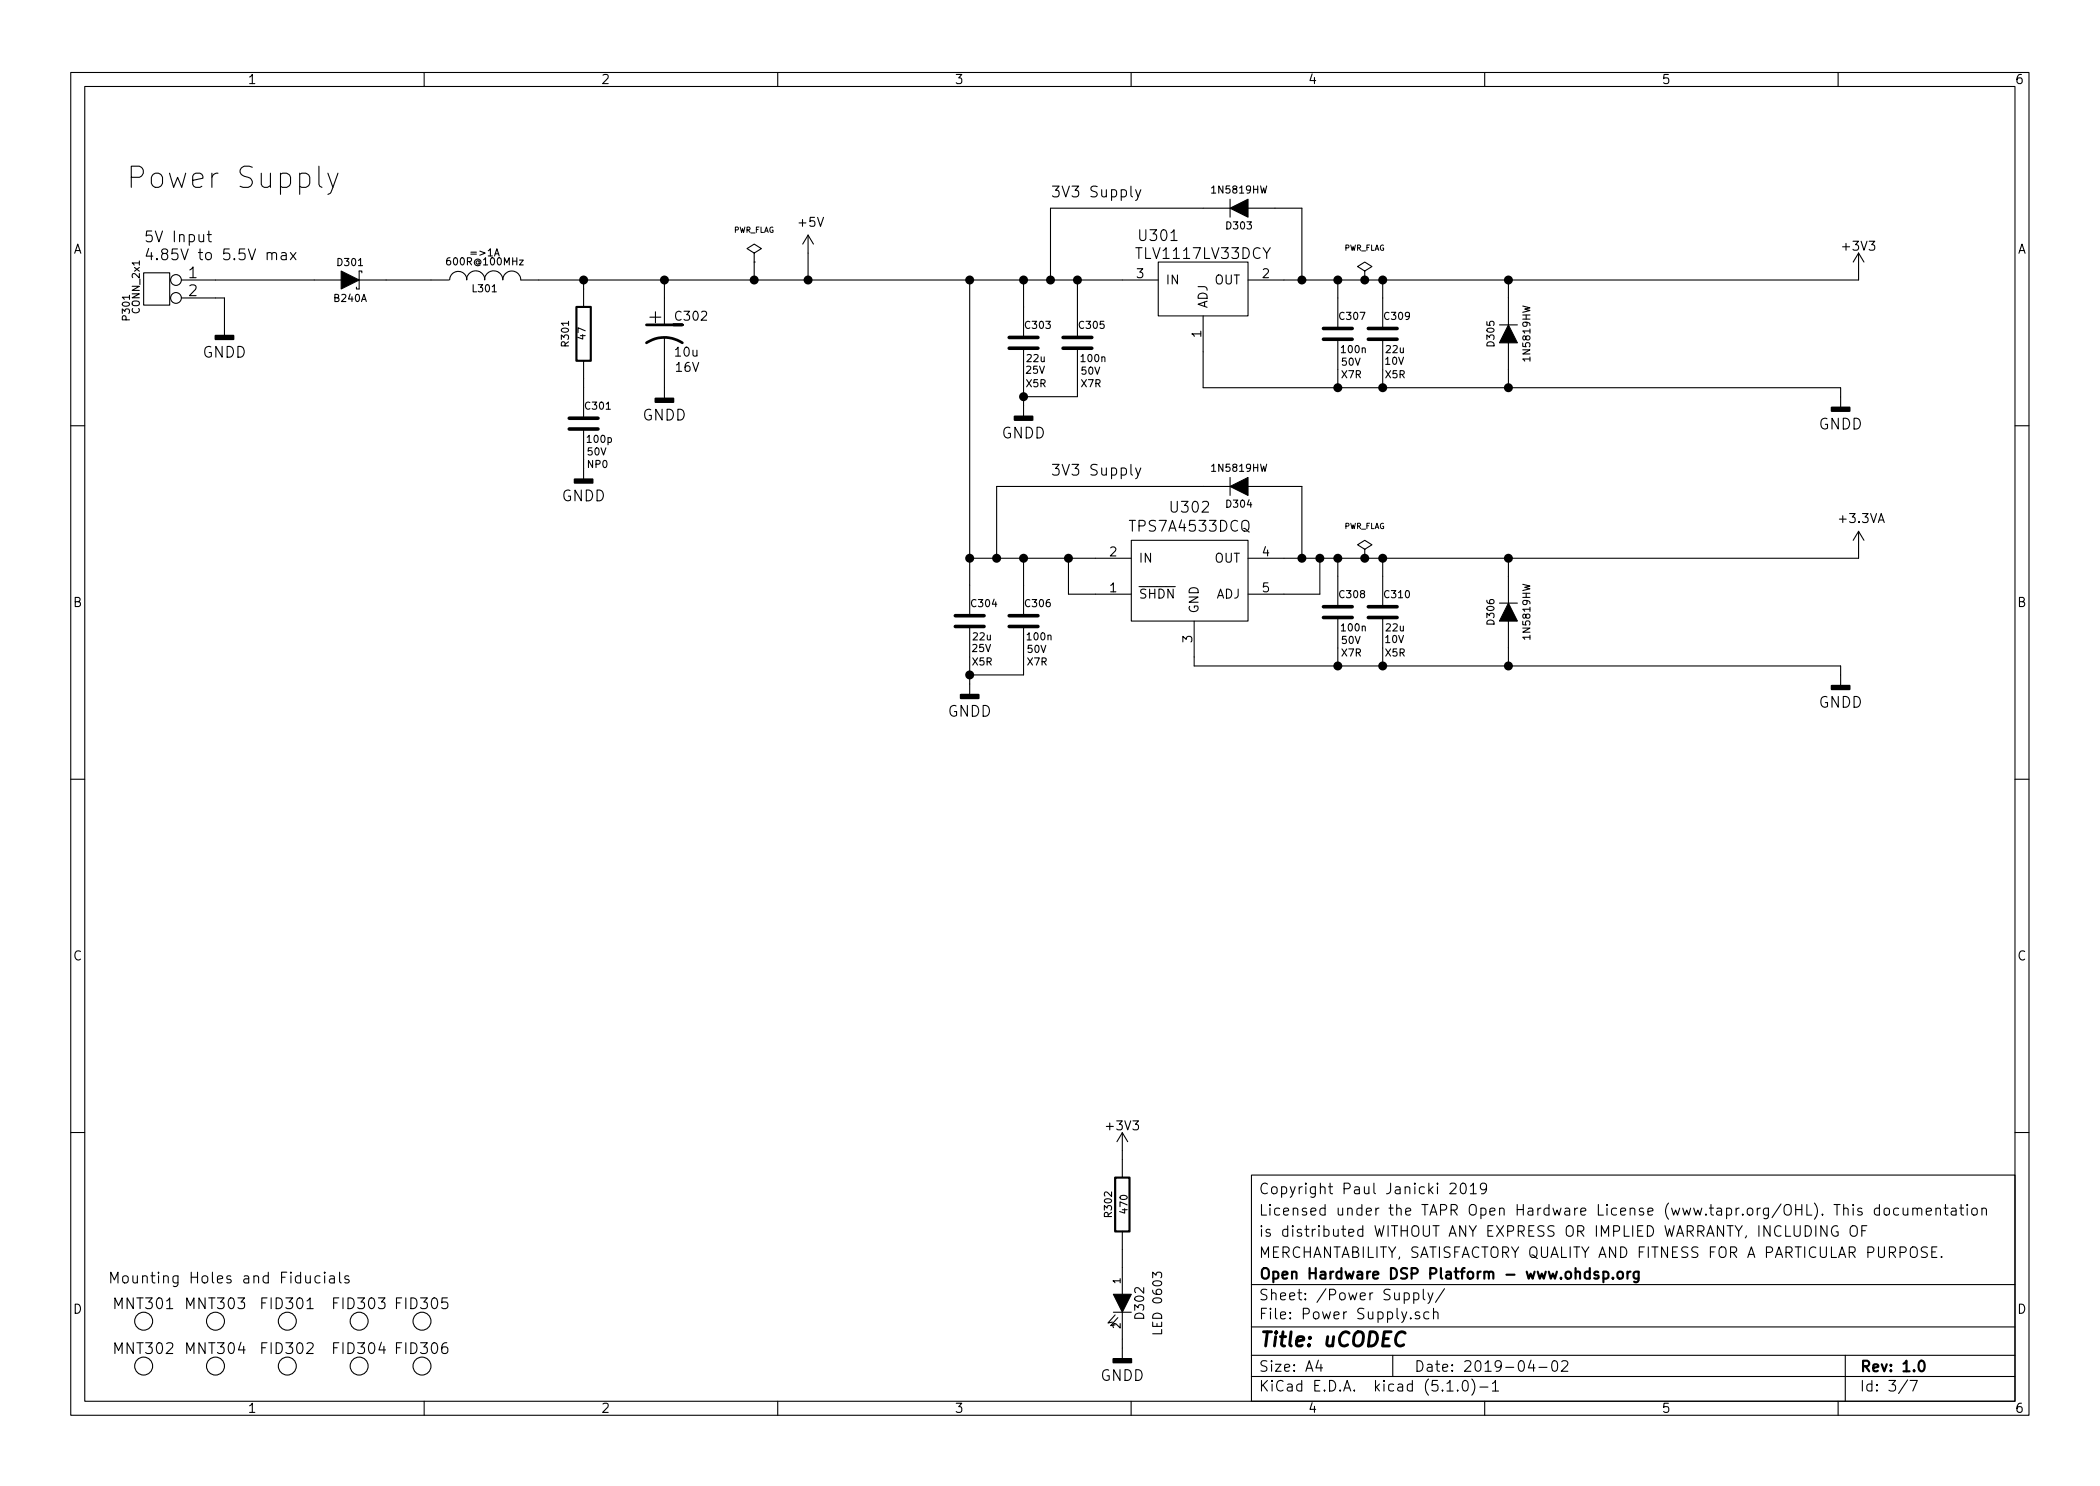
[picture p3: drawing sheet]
EESchema Schematic File Version 4
LIBS:uCODEC-1.0-cache
EELAYER 29 0
EELAYER END
$Descr A4 11693 8268
encoding utf-8
Sheet 3 7
Title "uCODEC"
Date "2019-04-02"
Rev "1.0"
Comp "Open Hardware DSP Platform - www.ohdsp.org"
Comment1 "MERCHANTABILITY, SATISFACTORY QUALITY AND FITNESS FOR A PARTICULAR PURPOSE."
Comment2 "is distributed WITHOUT ANY EXPRESS OR IMPLIED WARRANTY, INCLUDING OF"
Comment3 "Licensed under the TAPR Open Hardware License (www.tapr.org/OHL). This documentation"
Comment4 "Copyright Paul Janicki 2019"
$EndDescr
$Comp
L power:GNDD #PWR0308
U 1 1
P 10250 2200
F 0 "#PWR0308" H 10250 1950 60  0001 C CNN
F 1 "GNDD" H 10250 2050 60  0000 C CNN
F 2 "" H 10250 2200 60  0000 C CNN
F 3 "" H 10250 2200 60  0000 C CNN
	1    10250 2200
	1    0    0    -1  
$EndComp
$Comp
L power:PWR_FLAG #FLG0301
U 1 1
P 7600 1550
F 0 "#FLG0301" H 7600 1645 30  0001 C CNN
F 1 "PWR_FLAG" H 7600 1730 30  0000 C CNN
F 2 "" H 7600 1550 60  0000 C CNN
F 3 "" H 7600 1550 60  0000 C CNN
	1    7600 1550
	1    0    0    -1  
$EndComp
Text Notes 700  1050 0    118  ~ 0
Power Supply
$Comp
L power:GNDD #PWR0301
U 1 1
P 1250 1800
F 0 "#PWR0301" H 1250 1550 60  0001 C CNN
F 1 "GNDD" H 1250 1650 60  0000 C CNN
F 2 "" H 1250 1800 60  0000 C CNN
F 3 "" H 1250 1800 60  0000 C CNN
	1    1250 1800
	1    0    0    -1  
$EndComp
$Comp
L power:GNDD #PWR0303
U 1 1
P 3700 2150
F 0 "#PWR0303" H 3700 1900 60  0001 C CNN
F 1 "GNDD" H 3700 2000 60  0000 C CNN
F 2 "" H 3700 2150 60  0000 C CNN
F 3 "" H 3700 2150 60  0000 C CNN
	1    3700 2150
	1    0    0    -1  
$EndComp
$Comp
L power:GNDD #PWR0302
U 1 1
P 3250 2600
F 0 "#PWR0302" H 3250 2350 60  0001 C CNN
F 1 "GNDD" H 3250 2450 60  0000 C CNN
F 2 "" H 3250 2600 60  0000 C CNN
F 3 "" H 3250 2600 60  0000 C CNN
	1    3250 2600
	1    0    0    -1  
$EndComp
Text Notes 800  1350 0    60   ~ 0
5V Input\n
$Comp
L MyKiCadLibs-Lib:LED D302
U 1 1
P 6250 7250
F 0 "D302" H 6250 7350 50  0000 C CNN
F 1 "LED 0603" H 6250 7450 50  0000 C CNN
F 2 "MyKiCadLibs-Footprints:SMD-0603-LED" H 6250 7250 60  0001 C CNN
F 3 "" H 6250 7250 60  0000 C CNN
F 4 "0603" H 6250 7250 60  0001 C CNN "Size"
F 5 "LED - SMD - Vf 1.8V to 2.2V" H 6250 7250 60  0001 C CNN "Description"
	1    6250 7250
	0    1    1    0   
$EndComp
$Comp
L power:GNDD #PWR0307
U 1 1
P 6250 7500
F 0 "#PWR0307" H 6250 7250 60  0001 C CNN
F 1 "GNDD" H 6250 7350 60  0000 C CNN
F 2 "" H 6250 7500 60  0000 C CNN
F 3 "" H 6250 7500 60  0000 C CNN
	1    6250 7500
	1    0    0    -1  
$EndComp
Text Notes 5850 1100 0    60   ~ 0
3V3 Supply
$Comp
L power:GNDD #PWR0304
U 1 1
P 5700 2250
F 0 "#PWR0304" H 5700 2000 60  0001 C CNN
F 1 "GNDD" H 5700 2100 60  0000 C CNN
F 2 "" H 5700 2250 60  0000 C CNN
F 3 "" H 5700 2250 60  0000 C CNN
	1    5700 2250
	1    0    0    -1  
$EndComp
$Comp
L MyKiCadLibs-Lib:MNT_HOLE MNT301
U 1 1
P 800 7350
F 0 "MNT301" H 800 7450 60  0000 C CNN
F 1 "MNT_HOLE" H 800 7450 60  0001 C CNN
F 2 "MyKiCadLibs-Footprints:MNT_HOLE_3.2mm" H 800 7450 60  0001 C CNN
F 3 "" H 800 7450 60  0000 C CNN
F 4 "Mounting hole" H 800 7350 60  0001 C CNN "Description"
	1    800  7350
	1    0    0    -1  
$EndComp
Text Notes 600  7150 0    60   ~ 0
Mounting Holes and Fiducials
$Comp
L MyKiCadLibs-Lib:IC-REG-1117 U301
U 1 1
P 6250 1550
F 0 "U301" H 6450 1800 60  0000 C CNN
F 1 "TLV1117LV33DCY" H 6700 1700 60  0000 C CNN
F 2 "MyKiCadLibs-Footprints:IC-SOT-223" H 6250 1550 60  0001 C CNN
F 3 "" H 6250 1550 60  0000 C CNN
F 4 "TLV1117LV 1-A, Positive Fixed-Voltage, Low-Dropout Regulator - Fixed 3V3" H 6250 1550 60  0001 C CNN "Description"
	1    6250 1550
	1    0    0    -1  
$EndComp
Wire Wire Line
	6700 1950 6700 2150
Connection ~ 8400 2150
Wire Wire Line
	8400 2150 8400 2050
Connection ~ 8400 1550
Wire Wire Line
	8400 1550 8400 1650
Connection ~ 7250 1550
Wire Wire Line
	7250 1150 7250 1550
Wire Wire Line
	7100 1150 7250 1150
Connection ~ 5850 1550
Wire Wire Line
	5850 1550 5850 1150
Wire Wire Line
	5850 1150 6700 1150
Wire Wire Line
	10250 2150 10250 2200
Wire Wire Line
	6000 1550 6000 1700
Wire Wire Line
	5700 1550 5700 1700
Connection ~ 6000 1550
Connection ~ 5700 1550
Wire Wire Line
	7150 1550 7250 1550
Wire Wire Line
	7450 1550 7600 1550
Wire Wire Line
	5700 2100 5700 2200
Wire Wire Line
	6000 2200 6000 2100
Connection ~ 5700 2200
Wire Wire Line
	5700 2200 6000 2200
Wire Wire Line
	1250 1650 1250 1800
Wire Wire Line
	2150 1550 2400 1550
Wire Wire Line
	10350 1550 10350 1500
Connection ~ 7600 1550
Wire Wire Line
	6250 6400 6250 6450
Wire Wire Line
	6250 7500 6250 7450
Wire Wire Line
	6250 6950 6250 7050
Wire Wire Line
	1250 1650 1200 1650
Wire Wire Line
	3250 2600 3250 2550
Connection ~ 3250 1550
Wire Wire Line
	3250 1550 3250 1600
Connection ~ 3700 1550
Wire Wire Line
	3700 1550 3700 1650
Wire Wire Line
	1200 1550 1750 1550
Connection ~ 7450 2150
Connection ~ 7700 2150
Wire Wire Line
	7450 2150 7450 2050
Wire Wire Line
	7700 2150 7700 2050
Connection ~ 7700 1550
Wire Wire Line
	7700 1550 7700 1650
Connection ~ 7450 1550
Wire Wire Line
	7450 1550 7450 1650
Wire Wire Line
	6700 2150 7450 2150
$Comp
L MyKiCadLibs-Lib:MNT_HOLE FID301
U 1 1
P 1600 7350
F 0 "FID301" H 1600 7450 60  0000 C CNN
F 1 "MNT_HOLE" H 1600 7450 60  0001 C CNN
F 2 "MyKiCadLibs-Footprints:FID-1MM-2MM" H 1600 7450 60  0001 C CNN
F 3 "" H 1600 7450 60  0000 C CNN
F 4 "Fiducial" H 1600 7350 60  0001 C CNN "Description"
	1    1600 7350
	1    0    0    -1  
$EndComp
$Comp
L MyKiCadLibs-Lib:INDUCTOR L301
U 1 1
P 2700 1550
F 0 "L301" V 2650 1550 40  0000 C CNN
F 1 "600R@100MHz" V 2800 1550 40  0000 C CNN
F 2 "MyKiCadLibs-Footprints:SMD-0805" H 2700 1550 60  0001 C CNN
F 3 "" H 2700 1550 60  0000 C CNN
F 4 "=>1A" V 2850 1550 40  0000 C CNN "Current"
F 5 "Ferrite bead, current rating 1A or higher, 600R@100MHz" V 2900 1600 40  0001 C CNN "Description"
F 6 "0805" V 2700 1550 60  0001 C CNN "Size"
	1    2700 1550
	0    -1   -1   0   
$EndComp
$Comp
L MyKiCadLibs-Lib:CONN_2x1 P301
U 1 1
P 1200 1550
F 0 "P301" V 1695 1395 40  0000 C CNN
F 1 "CONN_2x1" V 1640 1510 40  0000 C CNN
F 2 "MyKiCadLibs-Footprints:CONN-2WAY-2.54mm-3.81mm-SPACING" H 1540 1440 60  0001 C CNN
F 3 "" H 1540 1440 60  0000 C CNN
F 4 "2 way screw terminal, any 2.54mm to 3.81mm pitch part" H 1450 1300 40  0001 C CNN "Description"
	1    1200 1550
	-1   0    0    -1  
$EndComp
$Comp
L MyKiCadLibs-Lib:C C303
U 1 1
P 5700 1900
F 0 "C303" H 5700 2000 40  0000 L CNN
F 1 "22u" H 5710 1815 40  0000 L CNN
F 2 "MyKiCadLibs-Footprints:SMD-0805" H 5738 1750 30  0001 C CNN
F 3 "" H 5700 2000 60  0000 C CNN
F 4 "25V" H 5765 1750 40  0000 C CNN "Voltage"
F 5 "X5R" H 5770 1675 40  0000 C CNN "Type"
F 6 "Ceramic capacitor" H 5700 2200 40  0001 L CNN "Description"
F 7 "20%" H 6100 2400 40  0001 C CNN "Tolerance"
F 8 "0805" H 5700 1900 60  0001 C CNN "Size"
	1    5700 1900
	1    0    0    -1  
$EndComp
$Comp
L MyKiCadLibs-Lib:C C309
U 1 1
P 7700 1850
F 0 "C309" H 7700 1950 40  0000 L CNN
F 1 "22u" H 7710 1765 40  0000 L CNN
F 2 "MyKiCadLibs-Footprints:SMD-0603" H 7738 1700 30  0001 C CNN
F 3 "" H 7700 1950 60  0000 C CNN
F 4 "10V" H 7765 1700 40  0000 C CNN "Voltage"
F 5 "X5R" H 7770 1625 40  0000 C CNN "Type"
F 6 "Ceramic capacitor" H 7700 2150 40  0001 L CNN "Description"
F 7 "20%" H 8100 2350 40  0001 C CNN "Tolerance"
F 8 "0603" H 7700 1850 60  0001 C CNN "Size"
	1    7700 1850
	1    0    0    -1  
$EndComp
$Comp
L MyKiCadLibs-Lib:R R302
U 1 1
P 6250 6700
F 0 "R302" V 6170 6700 40  0000 C CNN
F 1 "470" V 6257 6701 40  0000 C CNN
F 2 "MyKiCadLibs-Footprints:SMD-0603" V 6180 6700 30  0001 C CNN
F 3 "" V 6170 6700 30  0000 C CNN
F 4 "63mW" V 6350 6700 40  0001 C CNN "Power"
F 5 "Thick or thin film resistor" V 6495 6700 40  0001 C CNN "Description"
F 6 "0603" V 6425 6700 40  0001 C CNN "Size"
F 7 "1%" V 6575 6700 40  0001 C CNN "Tolerance"
	1    6250 6700
	1    0    0    -1  
$EndComp
$Comp
L MyKiCadLibs-Lib:SCHOTTKY_DIODE D301
U 1 1
P 1950 1550
F 0 "D301" H 1950 1650 40  0000 C CNN
F 1 "B240A" H 1950 1450 40  0000 C CNN
F 2 "MyKiCadLibs-Footprints:DIODE-SMA" H 1950 1550 60  0001 C CNN
F 3 "~" H 1950 1550 60  0000 C CNN
F 4 "B240A 2A 40V Schottky Rectifier - SMA (DO-214AC)" H 1950 1550 60  0001 C CNN "Description"
	1    1950 1550
	1    0    0    -1  
$EndComp
$Comp
L MyKiCadLibs-Lib:MNT_HOLE MNT303
U 1 1
P 1200 7350
F 0 "MNT303" H 1200 7450 60  0000 C CNN
F 1 "MNT_HOLE" H 1200 7450 60  0001 C CNN
F 2 "MyKiCadLibs-Footprints:MNT_HOLE_3.2mm" H 1200 7450 60  0001 C CNN
F 3 "" H 1200 7450 60  0000 C CNN
F 4 "Mounting hole" H 1200 7350 60  0001 C CNN "Description"
	1    1200 7350
	1    0    0    -1  
$EndComp
$Comp
L MyKiCadLibs-Lib:MNT_HOLE MNT302
U 1 1
P 800 7600
F 0 "MNT302" H 800 7700 60  0000 C CNN
F 1 "MNT_HOLE" H 800 7700 60  0001 C CNN
F 2 "MyKiCadLibs-Footprints:MNT_HOLE_3.2mm" H 800 7700 60  0001 C CNN
F 3 "" H 800 7700 60  0000 C CNN
F 4 "Mounting hole" H 800 7600 60  0001 C CNN "Description"
	1    800  7600
	1    0    0    -1  
$EndComp
$Comp
L MyKiCadLibs-Lib:MNT_HOLE MNT304
U 1 1
P 1200 7600
F 0 "MNT304" H 1200 7700 60  0000 C CNN
F 1 "MNT_HOLE" H 1200 7700 60  0001 C CNN
F 2 "MyKiCadLibs-Footprints:MNT_HOLE_3.2mm" H 1200 7700 60  0001 C CNN
F 3 "" H 1200 7700 60  0000 C CNN
F 4 "Mounting hole" H 1200 7600 60  0001 C CNN "Description"
	1    1200 7600
	1    0    0    -1  
$EndComp
$Comp
L MyKiCadLibs-Lib:MNT_HOLE FID303
U 1 1
P 2000 7350
F 0 "FID303" H 2000 7450 60  0000 C CNN
F 1 "MNT_HOLE" H 2000 7450 60  0001 C CNN
F 2 "MyKiCadLibs-Footprints:FID-1MM-2MM" H 2000 7450 60  0001 C CNN
F 3 "" H 2000 7450 60  0000 C CNN
F 4 "Fiducial" H 2000 7350 60  0001 C CNN "Description"
	1    2000 7350
	1    0    0    -1  
$EndComp
$Comp
L MyKiCadLibs-Lib:MNT_HOLE FID302
U 1 1
P 1600 7600
F 0 "FID302" H 1600 7700 60  0000 C CNN
F 1 "MNT_HOLE" H 1600 7700 60  0001 C CNN
F 2 "MyKiCadLibs-Footprints:FID-1MM-2MM" H 1600 7700 60  0001 C CNN
F 3 "" H 1600 7700 60  0000 C CNN
F 4 "Fiducial" H 1600 7600 60  0001 C CNN "Description"
	1    1600 7600
	1    0    0    -1  
$EndComp
$Comp
L MyKiCadLibs-Lib:MNT_HOLE FID304
U 1 1
P 2000 7600
F 0 "FID304" H 2000 7700 60  0000 C CNN
F 1 "MNT_HOLE" H 2000 7700 60  0001 C CNN
F 2 "MyKiCadLibs-Footprints:FID-1MM-2MM" H 2000 7700 60  0001 C CNN
F 3 "" H 2000 7700 60  0000 C CNN
F 4 "Fiducial" H 2000 7600 60  0001 C CNN "Description"
	1    2000 7600
	1    0    0    -1  
$EndComp
$Comp
L power:+3V3 #PWR0310
U 1 1
P 10350 1500
F 0 "#PWR0310" H 10350 1350 50  0001 C CNN
F 1 "+3V3" H 10350 1640 50  0000 C CNN
F 2 "" H 10350 1500 50  0001 C CNN
F 3 "" H 10350 1500 50  0001 C CNN
	1    10350 1500
	1    0    0    -1  
$EndComp
Text Notes 800  1450 0    60   ~ 0
4.85V to 5.5V max
$Comp
L MyKiCadLibs-Lib:DIODE_1N5819HW D303
U 1 1
P 6900 1150
F 0 "D303" H 6900 1250 40  0000 C CNN
F 1 "1N5819HW" H 6900 1050 40  0000 C CNN
F 2 "MyKiCadLibs-Footprints:DIODE-SOD-123" H 6900 850 60  0001 C CNN
F 3 "" H 6900 1150 60  0000 C CNN
F 4 "1A 40V Schottky Rectifier - SOD-123" H 6900 950 40  0001 C CNN "Description"
	1    6900 1150
	-1   0    0    1   
$EndComp
$Comp
L MyKiCadLibs-Lib:DIODE_1N5819HW D305
U 1 1
P 8400 1850
F 0 "D305" H 8400 1950 40  0000 C CNN
F 1 "1N5819HW" H 8400 1750 40  0000 C CNN
F 2 "MyKiCadLibs-Footprints:DIODE-SOD-123" H 8400 1550 60  0001 C CNN
F 3 "" H 8400 1850 60  0000 C CNN
F 4 "1A 40V Schottky Rectifier - SOD-123" H 8400 1650 40  0001 C CNN "Description"
	1    8400 1850
	0    -1   -1   0   
$EndComp
Wire Wire Line
	7250 1550 7450 1550
Wire Wire Line
	5850 1550 6000 1550
Wire Wire Line
	6000 1550 6250 1550
Wire Wire Line
	5700 1550 5850 1550
Wire Wire Line
	5700 2200 5700 2250
Wire Wire Line
	7600 1550 7700 1550
Wire Wire Line
	3250 1550 3000 1550
Wire Wire Line
	3700 1550 3250 1550
Wire Wire Line
	7450 2150 7700 2150
Wire Wire Line
	3700 2050 3700 2150
Wire Wire Line
	7700 1550 8400 1550
Wire Wire Line
	7700 2150 8400 2150
Wire Wire Line
	3250 2100 3250 2150
$Comp
L MyKiCadLibs-Lib:C C?
U 1 1
P 3250 2350
AR Path="/54BE4270/5C763E2B" Ref="C?"  Part="1" 
AR Path="/54DA50D9/5C763E2B" Ref="C301"  Part="1" 
F 0 "C301" H 3250 2450 40  0000 L CNN
F 1 "100p" H 3260 2265 40  0000 L CNN
F 2 "MyKiCadLibs-Footprints:SMD-0603" H 3288 2200 30  0001 C CNN
F 3 "" H 3250 2450 60  0000 C CNN
F 4 "50V" H 3265 2195 40  0000 L CNN "Voltage"
F 5 "NP0" H 3265 2125 40  0000 L CNN "Type"
F 6 "Ceramic capacitor" H 3250 2650 40  0001 L CNN "Description"
F 7 "5%" H 3320 1985 40  0001 C CNN "Tolerance"
F 8 "0603" H 3260 2055 40  0001 L CNN "Size"
	1    3250 2350
	1    0    0    -1  
$EndComp
$Comp
L MyKiCadLibs-Lib:R R?
U 1 1
P 3250 1850
AR Path="/54BE4270/5C763E36" Ref="R?"  Part="1" 
AR Path="/54DA50D9/5C763E36" Ref="R301"  Part="1" 
F 0 "R301" V 3350 1850 40  0000 C CNN
F 1 "47" V 3257 1851 40  0000 C CNN
F 2 "MyKiCadLibs-Footprints:SMD-0603" V 3180 1850 30  0001 C CNN
F 3 "" V 3170 1850 30  0000 C CNN
F 4 "63mW" V 3350 1850 40  0001 C CNN "Power"
F 5 "Thick or thin film resistor" V 3495 1850 40  0001 C CNN "Description"
F 6 "0603" V 3425 1850 40  0001 C CNN "Size"
F 7 "1%" V 3575 1850 40  0001 C CNN "Tolerance"
	1    3250 1850
	-1   0    0    -1  
$EndComp
$Comp
L MyKiCadLibs-Lib:CP1 C?
U 1 1
P 3700 1850
AR Path="/54BE4270/5C7FE185" Ref="C?"  Part="1" 
AR Path="/54DA50D9/5C7FE185" Ref="C302"  Part="1" 
F 0 "C302" H 3750 1950 50  0000 L CNN
F 1 "10u" H 3750 1750 50  0000 L CNN
F 2 "MyKiCadLibs-Footprints:CAP-SMD-SIZE-B" H 3700 1850 60  0001 C CNN
F 3 "" H 3700 1850 60  0000 C CNN
F 4 "16V" H 3755 1665 50  0000 L CNN "Voltage"
F 5 "Case B SMD Aluminium Electrolytic" H 3700 2150 40  0001 L CNN "Type"
F 6 "Low impedance aluminium electrolytic capacitor - Panasonic FP, FK or Similar" H 3700 2250 40  0001 L CNN "Description"
	1    3700 1850
	1    0    0    -1  
$EndComp
$Comp
L MyKiCadLibs-Lib:C C?
U 1 1
P 6000 1900
AR Path="/54BE4270/5C801F40" Ref="C?"  Part="1" 
AR Path="/54DA50D9/5C801F40" Ref="C305"  Part="1" 
F 0 "C305" H 6000 2000 40  0000 L CNN
F 1 "100n" H 6010 1815 40  0000 L CNN
F 2 "MyKiCadLibs-Footprints:SMD-0603" H 6038 1750 30  0001 C CNN
F 3 "" H 6000 2000 60  0000 C CNN
F 4 "50V" H 6015 1745 40  0000 L CNN "Voltage"
F 5 "X7R" H 6015 1675 40  0000 L CNN "Type"
F 6 "Ceramic capacitor" H 6000 2200 40  0001 L CNN "Description"
F 7 "10%" H 6070 1535 40  0001 C CNN "Tolerance"
F 8 "0603" H 6010 1605 40  0001 L CNN "Size"
	1    6000 1900
	1    0    0    -1  
$EndComp
$Comp
L MyKiCadLibs-Lib:C C?
U 1 1
P 7450 1850
AR Path="/54BE4270/5C804FDD" Ref="C?"  Part="1" 
AR Path="/54DA50D9/5C804FDD" Ref="C307"  Part="1" 
F 0 "C307" H 7450 1950 40  0000 L CNN
F 1 "100n" H 7460 1765 40  0000 L CNN
F 2 "MyKiCadLibs-Footprints:SMD-0603" H 7488 1700 30  0001 C CNN
F 3 "" H 7450 1950 60  0000 C CNN
F 4 "50V" H 7465 1695 40  0000 L CNN "Voltage"
F 5 "X7R" H 7465 1625 40  0000 L CNN "Type"
F 6 "Ceramic capacitor" H 7450 2150 40  0001 L CNN "Description"
F 7 "10%" H 7520 1485 40  0001 C CNN "Tolerance"
F 8 "0603" H 7460 1555 40  0001 L CNN "Size"
	1    7450 1850
	1    0    0    -1  
$EndComp
$Comp
L power:+3V3 #PWR0306
U 1 1
P 6250 6400
F 0 "#PWR0306" H 6250 6250 50  0001 C CNN
F 1 "+3V3" H 6250 6540 50  0000 C CNN
F 2 "" H 6250 6400 50  0001 C CNN
F 3 "" H 6250 6400 50  0001 C CNN
	1    6250 6400
	1    0    0    -1  
$EndComp
Wire Wire Line
	3700 1550 4200 1550
$Comp
L power:GNDD #PWR0309
U 1 1
P 10250 3750
F 0 "#PWR0309" H 10250 3500 60  0001 C CNN
F 1 "GNDD" H 10250 3600 60  0000 C CNN
F 2 "" H 10250 3750 60  0000 C CNN
F 3 "" H 10250 3750 60  0000 C CNN
	1    10250 3750
	1    0    0    -1  
$EndComp
$Comp
L power:PWR_FLAG #FLG0302
U 1 1
P 7600 3100
F 0 "#FLG0302" H 7600 3195 30  0001 C CNN
F 1 "PWR_FLAG" H 7600 3280 30  0000 C CNN
F 2 "" H 7600 3100 60  0000 C CNN
F 3 "" H 7600 3100 60  0000 C CNN
	1    7600 3100
	1    0    0    -1  
$EndComp
Text Notes 5850 2650 0    60   ~ 0
3V3 Supply
$Comp
L power:GNDD #PWR0305
U 1 1
P 5400 3800
F 0 "#PWR0305" H 5400 3550 60  0001 C CNN
F 1 "GNDD" H 5400 3650 60  0000 C CNN
F 2 "" H 5400 3800 60  0000 C CNN
F 3 "" H 5400 3800 60  0000 C CNN
	1    5400 3800
	1    0    0    -1  
$EndComp
Connection ~ 8400 3700
Wire Wire Line
	8400 3700 8400 3600
Connection ~ 8400 3100
Wire Wire Line
	8400 3100 8400 3200
Connection ~ 7250 3100
Wire Wire Line
	7250 2700 7250 3100
Wire Wire Line
	7100 2700 7250 2700
Connection ~ 5550 3100
Wire Wire Line
	5550 3100 5550 2700
Wire Wire Line
	5550 2700 6700 2700
Wire Wire Line
	10250 3700 10250 3750
Wire Wire Line
	5700 3100 5700 3250
Wire Wire Line
	5400 3100 5400 3250
Connection ~ 5700 3100
Wire Wire Line
	7150 3100 7250 3100
Wire Wire Line
	7450 3100 7600 3100
Wire Wire Line
	5400 3650 5400 3750
Wire Wire Line
	5700 3750 5700 3650
Connection ~ 5400 3750
Wire Wire Line
	5400 3750 5700 3750
Wire Wire Line
	10350 3100 10350 3050
Connection ~ 7600 3100
Connection ~ 7450 3700
Connection ~ 7700 3700
Wire Wire Line
	7450 3700 7450 3600
Wire Wire Line
	7700 3700 7700 3600
Connection ~ 7700 3100
Wire Wire Line
	7700 3100 7700 3200
Connection ~ 7450 3100
Wire Wire Line
	7450 3100 7450 3200
$Comp
L MyKiCadLibs-Lib:C C304
U 1 1
P 5400 3450
F 0 "C304" H 5400 3550 40  0000 L CNN
F 1 "22u" H 5410 3365 40  0000 L CNN
F 2 "MyKiCadLibs-Footprints:SMD-0805" H 5438 3300 30  0001 C CNN
F 3 "" H 5400 3550 60  0000 C CNN
F 4 "25V" H 5465 3300 40  0000 C CNN "Voltage"
F 5 "X5R" H 5470 3225 40  0000 C CNN "Type"
F 6 "Ceramic capacitor" H 5400 3750 40  0001 L CNN "Description"
F 7 "20%" H 5800 3950 40  0001 C CNN "Tolerance"
F 8 "0805" H 5400 3450 60  0001 C CNN "Size"
	1    5400 3450
	1    0    0    -1  
$EndComp
$Comp
L MyKiCadLibs-Lib:DIODE_1N5819HW D304
U 1 1
P 6900 2700
F 0 "D304" H 6900 2800 40  0000 C CNN
F 1 "1N5819HW" H 6900 2600 40  0000 C CNN
F 2 "MyKiCadLibs-Footprints:DIODE-SOD-123" H 6900 2400 60  0001 C CNN
F 3 "" H 6900 2700 60  0000 C CNN
F 4 "1A 40V Schottky Rectifier - SOD-123" H 6900 2500 40  0001 C CNN "Description"
	1    6900 2700
	-1   0    0    1   
$EndComp
$Comp
L MyKiCadLibs-Lib:DIODE_1N5819HW D306
U 1 1
P 8400 3400
F 0 "D306" H 8400 3500 40  0000 C CNN
F 1 "1N5819HW" H 8400 3300 40  0000 C CNN
F 2 "MyKiCadLibs-Footprints:DIODE-SOD-123" H 8400 3100 60  0001 C CNN
F 3 "" H 8400 3400 60  0000 C CNN
F 4 "1A 40V Schottky Rectifier - SOD-123" H 8400 3200 40  0001 C CNN "Description"
	1    8400 3400
	0    -1   -1   0   
$EndComp
Wire Wire Line
	7250 3100 7350 3100
Wire Wire Line
	5550 3100 5700 3100
Wire Wire Line
	5700 3100 5950 3100
Wire Wire Line
	5400 3100 5550 3100
Wire Wire Line
	5400 3750 5400 3800
Wire Wire Line
	7600 3100 7700 3100
Wire Wire Line
	7450 3700 7700 3700
Wire Wire Line
	7700 3100 8400 3100
Wire Wire Line
	7700 3700 8400 3700
$Comp
L MyKiCadLibs-Lib:C C?
U 1 1
P 5700 3450
AR Path="/54BE4270/5CBA2300" Ref="C?"  Part="1" 
AR Path="/54DA50D9/5CBA2300" Ref="C306"  Part="1" 
F 0 "C306" H 5700 3550 40  0000 L CNN
F 1 "100n" H 5710 3365 40  0000 L CNN
F 2 "MyKiCadLibs-Footprints:SMD-0603" H 5738 3300 30  0001 C CNN
F 3 "" H 5700 3550 60  0000 C CNN
F 4 "50V" H 5715 3295 40  0000 L CNN "Voltage"
F 5 "X7R" H 5715 3225 40  0000 L CNN "Type"
F 6 "Ceramic capacitor" H 5700 3750 40  0001 L CNN "Description"
F 7 "10%" H 5770 3085 40  0001 C CNN "Tolerance"
F 8 "0603" H 5710 3155 40  0001 L CNN "Size"
	1    5700 3450
	1    0    0    -1  
$EndComp
$Comp
L MyKiCadLibs-Lib:C C?
U 1 1
P 7450 3400
AR Path="/54BE4270/5CBA230B" Ref="C?"  Part="1" 
AR Path="/54DA50D9/5CBA230B" Ref="C308"  Part="1" 
F 0 "C308" H 7450 3500 40  0000 L CNN
F 1 "100n" H 7460 3315 40  0000 L CNN
F 2 "MyKiCadLibs-Footprints:SMD-0603" H 7488 3250 30  0001 C CNN
F 3 "" H 7450 3500 60  0000 C CNN
F 4 "50V" H 7465 3245 40  0000 L CNN "Voltage"
F 5 "X7R" H 7465 3175 40  0000 L CNN "Type"
F 6 "Ceramic capacitor" H 7450 3700 40  0001 L CNN "Description"
F 7 "10%" H 7520 3035 40  0001 C CNN "Tolerance"
F 8 "0603" H 7460 3105 40  0001 L CNN "Size"
	1    7450 3400
	1    0    0    -1  
$EndComp
Wire Wire Line
	5400 3100 5400 1550
Connection ~ 5400 3100
Connection ~ 5400 1550
Wire Wire Line
	5400 1550 5700 1550
$Comp
L power:+3.3VA #PWR0311
U 1 1
P 10350 3050
F 0 "#PWR0311" H 10350 2900 50  0001 C CNN
F 1 "+3.3VA" H 10365 3223 50  0000 C CNN
F 2 "" H 10350 3050 50  0001 C CNN
F 3 "" H 10350 3050 50  0001 C CNN
	1    10350 3050
	1    0    0    -1  
$EndComp
$Comp
L MyKiCadLibs-Lib:C C310
U 1 1
P 7700 3400
F 0 "C310" H 7700 3500 40  0000 L CNN
F 1 "22u" H 7710 3315 40  0000 L CNN
F 2 "MyKiCadLibs-Footprints:SMD-0603" H 7738 3250 30  0001 C CNN
F 3 "" H 7700 3500 60  0000 C CNN
F 4 "10V" H 7765 3250 40  0000 C CNN "Voltage"
F 5 "X5R" H 7770 3175 40  0000 C CNN "Type"
F 6 "Ceramic capacitor" H 7700 3700 40  0001 L CNN "Description"
F 7 "20%" H 8100 3900 40  0001 C CNN "Tolerance"
F 8 "0603" H 7700 3400 60  0001 C CNN "Size"
	1    7700 3400
	1    0    0    -1  
$EndComp
$Comp
L power:+5V #PWR0312
U 1 1
P 4500 1400
F 0 "#PWR0312" H 4500 1250 50  0001 C CNN
F 1 "+5V" H 4515 1573 50  0000 C CNN
F 2 "" H 4500 1400 50  0001 C CNN
F 3 "" H 4500 1400 50  0001 C CNN
	1    4500 1400
	1    0    0    -1  
$EndComp
Wire Wire Line
	4500 1400 4500 1550
Connection ~ 4500 1550
Wire Wire Line
	4500 1550 5400 1550
$Comp
L power:PWR_FLAG #FLG0303
U 1 1
P 4200 1450
F 0 "#FLG0303" H 4200 1545 30  0001 C CNN
F 1 "PWR_FLAG" H 4200 1630 30  0000 C CNN
F 2 "" H 4200 1450 60  0000 C CNN
F 3 "" H 4200 1450 60  0000 C CNN
	1    4200 1450
	1    0    0    -1  
$EndComp
Wire Wire Line
	4200 1450 4200 1550
Connection ~ 4200 1550
Wire Wire Line
	4200 1550 4500 1550
Wire Wire Line
	8400 1550 10350 1550
Wire Wire Line
	8400 2150 10250 2150
Wire Wire Line
	8400 3700 10250 3700
Wire Wire Line
	8400 3100 10350 3100
$Comp
L MyKiCadLibs-Lib:IC-REG-POS-TPS7A45xx U302
U 1 1
P 6100 3100
F 0 "U302" H 6625 3387 60  0000 C CNN
F 1 "TPS7A4533DCQ" H 6625 3281 60  0000 C CNN
F 2 "MyKiCadLibs-Footprints:IC-SOT223-6" H 7600 2550 60  0001 C CNN
F 3 "" H 6100 3100 60  0000 C CNN
F 4 "TI TPS7A45xx Regulator" H 7300 2650 60  0001 C CNN "Description"
	1    6100 3100
	1    0    0    -1  
$EndComp
Wire Wire Line
	6650 3700 6650 3650
Wire Wire Line
	6650 3700 7450 3700
Wire Wire Line
	7150 3300 7350 3300
Wire Wire Line
	7350 3300 7350 3100
Connection ~ 7350 3100
Wire Wire Line
	7350 3100 7450 3100
Wire Wire Line
	6100 3300 5950 3300
Wire Wire Line
	5950 3300 5950 3100
Connection ~ 5950 3100
Wire Wire Line
	5950 3100 6100 3100
$Comp
L MyKiCadLibs-Lib:MNT_HOLE FID305
U 1 1
P 2350 7350
F 0 "FID305" H 2350 7450 60  0000 C CNN
F 1 "MNT_HOLE" H 2350 7450 60  0001 C CNN
F 2 "MyKiCadLibs-Footprints:FID-1MM-2MM" H 2350 7450 60  0001 C CNN
F 3 "" H 2350 7450 60  0000 C CNN
F 4 "Fiducial" H 2350 7350 60  0001 C CNN "Description"
	1    2350 7350
	1    0    0    -1  
$EndComp
$Comp
L MyKiCadLibs-Lib:MNT_HOLE FID306
U 1 1
P 2350 7600
F 0 "FID306" H 2350 7700 60  0000 C CNN
F 1 "MNT_HOLE" H 2350 7700 60  0001 C CNN
F 2 "MyKiCadLibs-Footprints:FID-1MM-2MM" H 2350 7700 60  0001 C CNN
F 3 "" H 2350 7700 60  0000 C CNN
F 4 "Fiducial" H 2350 7600 60  0001 C CNN "Description"
	1    2350 7600
	1    0    0    -1  
$EndComp
$EndSCHEMATC
